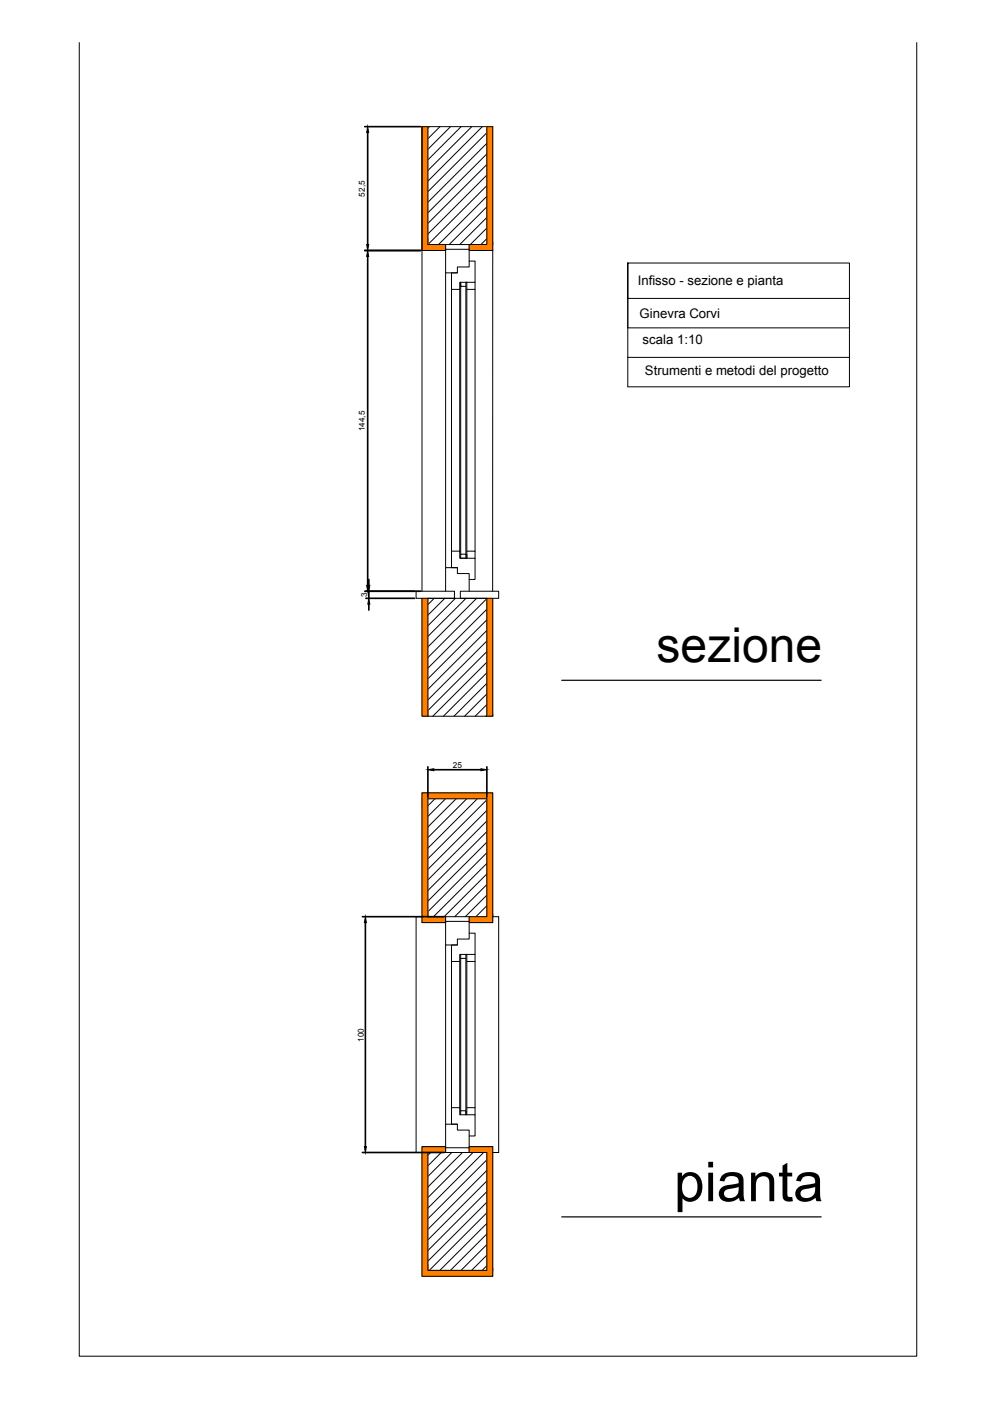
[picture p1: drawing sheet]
<svg xmlns="http://www.w3.org/2000/svg" width="420mm" height="594mm" viewBox="0 0 420 594" stroke-linecap="round" stroke-linejoin="round" font-family="sans-serif">
<!-- layer: Layer4 -->
<g fill="none" stroke="#000" stroke-width=".42">
<path d="M178.9 53.7v52.5M181.4 53.7h-2.5v52.5M182 53.7l-.6 .6M186.5 53.7l-5.1 5.1M191 53.7l-9.6 9.6M195.5 53.7l-14.1 14.1M200 53.7l-18.6 18.6M204.5 53.7l-23.1 23.1M206.4 53.7h2.5v52.5h-10M206.4 56.3l-25 25M206.4 60.8l-25 25M206.4 65.3l-25 25"/>
<path d="M206.4 69.8l-25 24.9M206.4 74.2l-25 25M206.4 78.7l-25 25M206.4 83.2l-20.5 20.5M206.4 87.7l-16 16M206.4 92.2l-11.5 11.5M206.4 96.7l-7 7M178.9 106.2h10M188.9 103.7v2h10v-2M197.9 119.7h-.4v115.3M206.4 101.2l-2.5 2.5M197.5 121.4h-2.2v-1.7v115.3"/>
<path d="M197.9 235v1.7h-2.6v-1.7h2.2v1.7M178.9 253.7v50h2.5M184.1 253.7l-2.7 2.7M188.6 253.7l-7.2 7.2M193.1 253.7l-11.7 11.7M197.6 253.7l-16.2 16.2M202.1 253.7l-20.7 20.6M206.4 253.8l-25 25M206.4 258.3l-25 25M208.9 253.7v50h-2.5M206.4 262.8l-25 25M206.4 267.3l-25 25"/>
<path d="M206.4 271.8l-25 25M206.4 276.3l-25 25M206.4 280.8l-22.9 22.9M206.4 285.3l-18.4 18.4M206.4 289.8l-13.9 13.9M206.4 294.2l-9.4 9.5M206.4 298.8l-4.9 4.9M206.4 303.2l-.5 .5M184.4 338.7l-3 3M188.9 338.7l-7.5 7.5M193.4 338.7l-12 12M197.9 338.7l-16.5 16.5"/>
<path d="M202.4 338.7l-21 21M206.4 339.2l-25 25M206.4 343.6l-25 25M206.4 348.1l-25 25M206.4 352.6l-25 25M206.4 357.1l-25 25M206.4 361.6l-25 25M206.4 366.1l-22.6 22.6M206.4 370.6l-18.1 18.1M206.4 375.1l-13.6 13.6M206.4 379.6l-9.1 9.1M188.9 388.7v2h10v-2"/>
<path d="M188.9 391.2h-10v-55h30v55h-10M206.4 384.1l-4.6 4.6M206.4 388.5l-.1 .2M195.3 404.7v1.7h2.2M195.3 406.4v64.6M197.9 404.7h-.4v68v-1.7h-2.2v1.7M182.6 488.7l-1.2 1.2M187.1 488.7l-5.7 5.7M188.9 488.7v-2h10v2M188.9 486.2h-10v55h30v-55h-10M191.6 488.7l-10.2 10.2M196.1 488.7l-14.7 14.7"/>
<path d="M200.5 488.7l-19.1 19.1M205 488.7l-23.6 23.6M206.4 491.8l-25 25M206.4 496.3l-25 25M206.4 500.8l-25 25M206.4 505.3l-25 25M206.4 509.8l-25 25M206.4 514.3l-24.4 24.4M206.4 518.8l-19.9 19.9M206.4 523.2l-15.4 15.5M206.4 527.7l-11 11M206.4 532.2l-6.5 6.5"/>
<path d="M206.4 536.7l-2 2"/>
</g>
<!-- layer: Layer1 -->
<path d="M33.6 18.1v557h355.1v-557M181.4 53.7h25v50h-25zM181.4 253.7h25v50h-25zM181.4 338.7h25v50h-25zM181.4 488.7h25v50h-25z" fill="none" stroke="#000" stroke-width=".42"/>
<!-- layer: Layer4 -->
<g fill="#ff7f00" stroke="#ff7f00" stroke-width=".42">
<path d="M206.4 53.7l2.5 50v-50zM206.4 53.7l2.5 50h-2.5z"/>
<path d="M178.9 53.7l2.5 50v-50zM178.9 53.7l2.5 50h-2.5z"/>
<path d="M198.9 103.7l10 2v-2zM198.9 103.7l10 2h-10z"/>
<path d="M178.9 103.7l10 2v-2zM178.9 103.7l10 2h-10z"/>
<path d="M198.9 105.7l10 .5v-.5zM198.9 105.7l10 .5h-10z"/>
<path d="M178.9 105.7l10 .5v-.5zM178.9 105.7l10 .5h-10z"/>
<path d="M206.4 253.7l2.5 50v-50zM206.4 253.7l2.5 50h-2.5z"/>
<path d="M178.9 253.7l2.5 50v-50zM178.9 253.7l2.5 50h-2.5z"/>
<path d="M178.9 336.2l30 2.5v-2.5zM178.9 336.2l30 2.5h-30z"/>
<path d="M206.4 338.7l2.5 50v-50zM206.4 338.7l2.5 50h-2.5z"/>
<path d="M178.9 338.7l2.5 50v-50zM178.9 338.7l2.5 50h-2.5z"/>
<path d="M198.9 388.7l10 2v-2zM198.9 388.7l10 2h-10z"/>
<path d="M178.9 388.7l10 2v-2zM178.9 388.7l10 2h-10z"/>
<path d="M198.9 390.7l10 .5v-.5zM198.9 390.7l10 .5h-10z"/>
<path d="M178.9 390.7l10 .5v-.5zM178.9 390.7l10 .5h-10z"/>
<path d="M198.9 486.2l10 .5v-.5zM198.9 486.2l10 .5h-10z"/>
<path d="M178.9 486.2l10 .5v-.5zM178.9 486.2l10 .5h-10z"/>
<path d="M198.9 486.7l10 2v-2zM198.9 486.7l10 2h-10z"/>
<path d="M178.9 486.7l10 2v-2zM178.9 486.7l10 2h-10z"/>
<path d="M206.4 488.7l2.5 50v-50zM206.4 488.7l2.5 50h-2.5z"/>
<path d="M178.9 488.7l2.5 50v-50zM178.9 488.7l2.5 50h-2.5z"/>
<path d="M178.9 538.7l30 2.5v-2.5zM178.9 538.7l30 2.5h-30z"/>
</g>
<!-- layer: Layer2 -->
<g fill="none" stroke="#000" stroke-width=".42">
<path d="M178.9 106.2v144.5M188.9 115.7v125M208.9 106.2v144.5M191.4 122.7v111M194.9 122.7v111M197.9 122.7v111M201.4 122.7v111M178.9 388.7h-2.5v100h2.5M208.9 388.7h2.5v100h-2.5M188.9 400.7v76M191.4 407.7v62M194.9 407.7v62"/>
<path d="M197.9 407.7v62M201.4 407.7v62"/>
</g>
<!-- layer: Layer3 -->
<g fill="none" stroke="#000" stroke-width=".42">
<path d="M188.9 105.7v10h5v-2.5h5v-7.5M197.9 119.7v3h3.5v-3M198.9 110.7h2.5v9h-6.5v3h-3.5v-7h2.5M266.2 111.5h93.9v40h-93.9v-40v15h93.9M266.2 126.5v12.5h93.9M266.2 151.5v12.5h93.9v-12.5M197.9 236.7v-3h3.5v3M176.4 250.7h16.3v3h-16.3zM188.9 250.7v-10h5v2.5h5v7.5M193.9 240.7h-2.5v-7h3.5v3h6.5v9h-2.5M195.2 250.7h16.2v3h-16.2zM188.9 390.7v10h5v-2.5h5v-7.5"/>
<path d="M198.9 395.7h2.5v9h-6.5v3h-3.5v-7h2.5M197.9 404.7v3h3.5v-3M193.9 476.7h-2.5v-7h3.5v3h6.5v9h-2.5M197.9 472.7v-3h3.5v3M188.9 486.7v-10h5v2.5h5v7.5"/>
</g>
<!-- layer: quote -->
<g fill="none" stroke="#000" stroke-width=".7">
<path d="M154.6 53.7h23.7M155.9 56.2v47.5M154.6 106.2h23.7M155.9 108.7v139.5M154.6 250.7h23.7M155.1 253.7h20.7M156.4 245.7v2.5M156.4 250.7v3M156.4 256.2v2.5M181.4 325.1v13M183.9 326.4h20M206.4 325.1v13"/>
<path d="M153.7 388.7h34.6M154.9 391.2v95M153.7 488.7h34.6"/>
</g>
<path d="M155.9 53.7l.4 2.5h-.8zM155.5 103.7h.8l-.4 2.5zM155.9 106.2l.4 2.5h-.8zM155.5 248.2h.8l-.4 2.5zM155.9 248.2h.9l-.4 2.5zM156.4 253.7l.4 2.5h-.9zM181.4 326.4l2.5-.4v.8zM203.9 326l2.5 .4-2.5 .4zM154.9 388.7l.4 2.5h-.8zM154.5 486.2h.8l-.4 2.5z" fill="#000" stroke="#000" stroke-width=".42"/>
<!-- layer: descrizioni -->
<path d="M238.2 288.5h110M238.2 516h110" fill="none" stroke="#000" stroke-width=".51"/>
<text font-size="23.3" x="285.8" y="509.4">pianta</text>
<text font-size="20.4" x="278.4" y="280.7">sezione</text>
<g font-size="5.6">
<text x="270.4" y="120.7">Infisso - sezione e pianta</text>
<text x="271.2" y="134.7">Ginevra Corvi</text>
<text x="272.5" y="146.1">scala 1:10</text>
<text x="273.4" y="159">Strumenti e metodi del progetto</text>
</g>
<g font-size="3.5">
<text x="154.7" y="83.4" transform="rotate(-90 154.7 83.4)">52,5</text>
<text x="154.7" y="183" transform="rotate(-90 154.7 183)">144,5</text>
<text x="155.7" y="253.2" transform="rotate(-90 155.7 253.2)">3</text>
<text x="192" y="325.7">25</text>
<text x="154.3" y="441.7" transform="rotate(-90 154.3 441.7)">100</text>
</g>
</svg>
